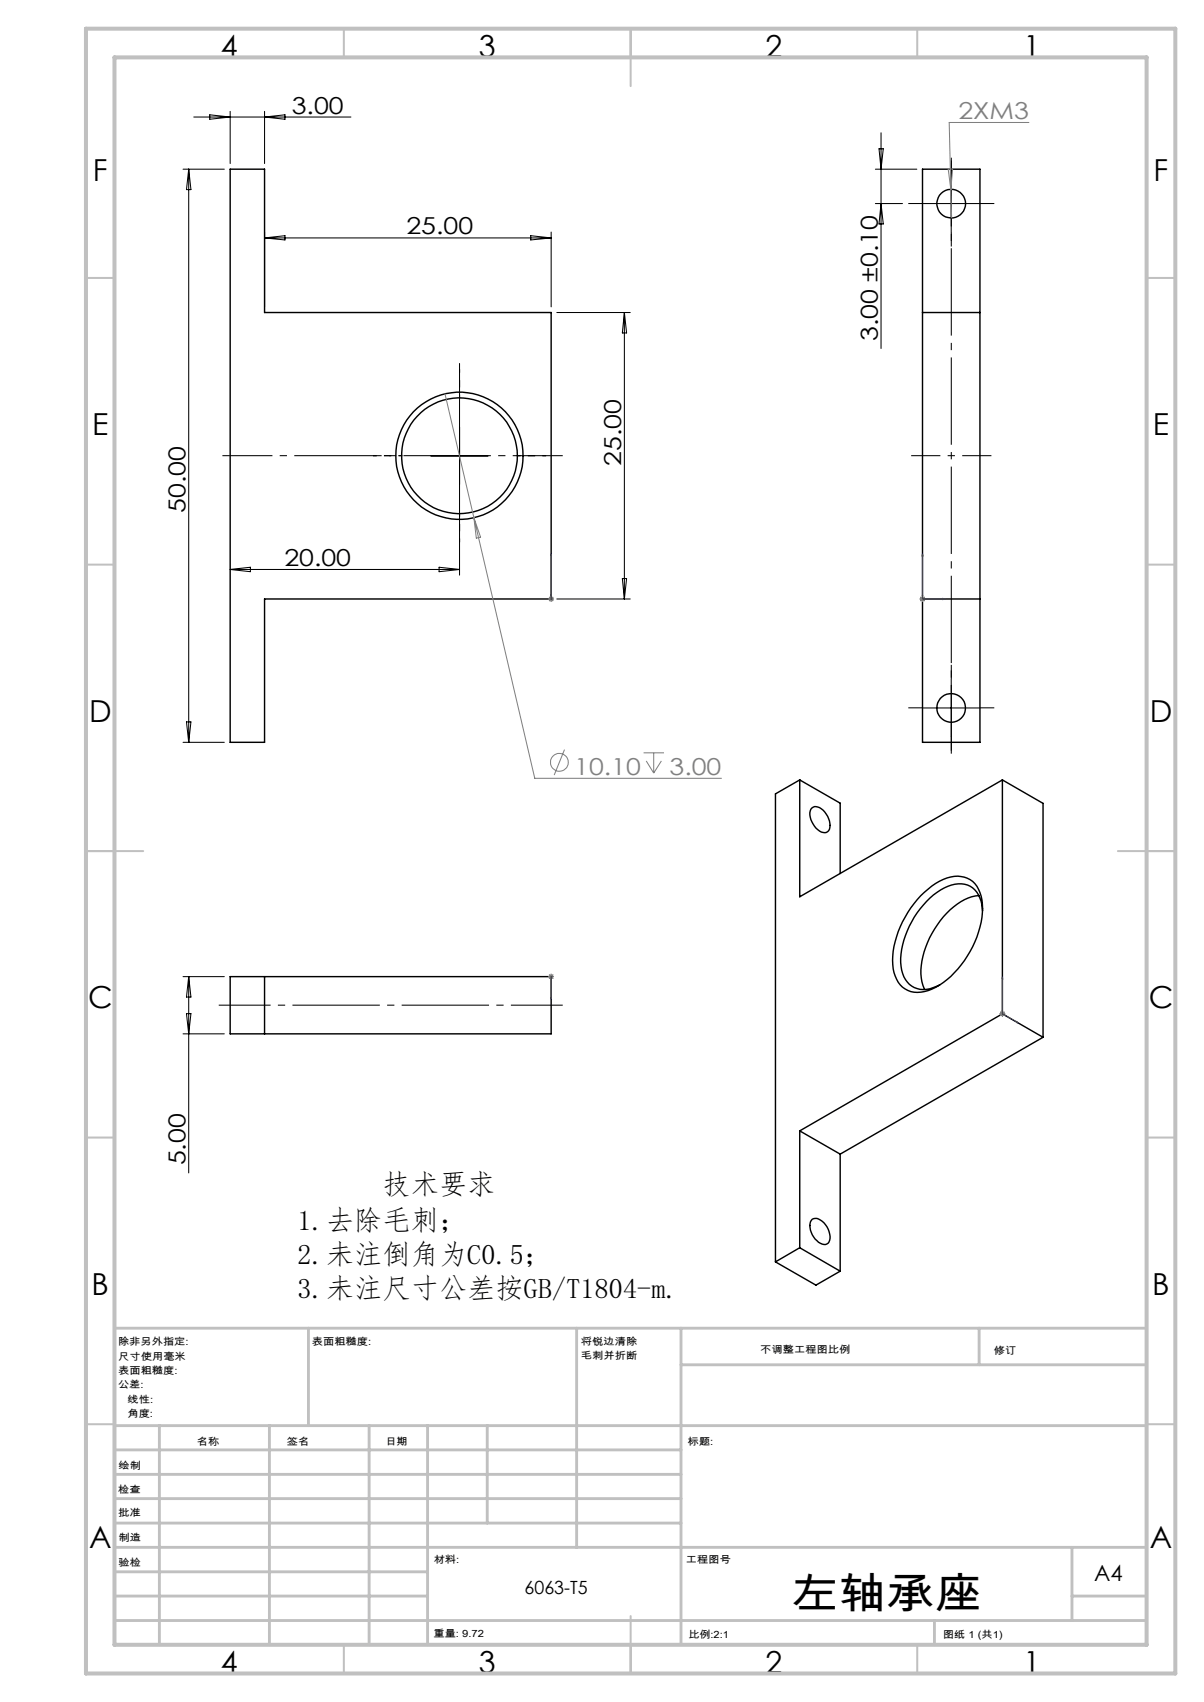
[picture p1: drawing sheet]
<svg xmlns="http://www.w3.org/2000/svg" width="210mm" height="297mm" viewBox="0 0 210 297" stroke-linecap="round" stroke-linejoin="round" font-family="sans-serif">
<g fill="none" stroke="#000" stroke-width=".25">
<path d="M40.1 29.5h6v25h50v50h-50v25h-6zM160.9 29.5h10v100h-10zM160.9 54.5h10M160.9 104.5h10M139.5 136.1v20.4l35.3-20.4M139.5 136.1l-4.2 2.4v81.7M139.5 136.1l7 4.1v12.2M174.8 136.1v40.8M174.8 136.1l7.1 4.1v40.8M141.6 141a1.66 1.66 0 0 1 2.3 .7 3.1 3.1 0 0 1 .6 3.3 1.48 1.48 0 0 1-2.2-.5 3.3 3.3 0 0 1-.9-3.3zM160.6 156.3a10.6 10.6 0 0 1 5.8-3.4 4.2 4.2 0 0 1 4.7 3.5 14.2 14.2 0 0 1-2.4 10.5 13.3 13.3 0 0 1-7.5 6.1 4.2 4.2 0 0 1-5.3-3.3 14.3 14.3 0 0 1 2.4-10.5zM170.7 156.3a9.9 9.9 0 0 0-6.7 4.4 15 15 0 0 0-3.3 10l.6 1.9"/>
<path d="M171.4 158.9a4.7 4.7 0 0 0-2.6-4.5 5.8 5.8 0 0 0-5.4 1.3 16 16 0 0 0-6.3 12.2 4.5 4.5 0 0 0 3.4 4.7 5.6 5.6 0 0 0 3.4-.7M40.1 170.4h56v10h-56zM46.1 170.4v10M174.8 176.9l-35.3 20.4M174.8 176.9l7.1 4.1M139.5 197.3v20.4M139.5 197.3l7 4.1M181.9 181l-35.4 20.4M139.5 217.7l-4.2 2.5M139.5 217.7l7 4.1M141.7 212.8a1.91 1.91 0 0 1 2.3 .9 2.96 2.96 0 0 1 .5 3.2 1.38 1.38 0 0 1-2-.4 3.1 3.1 0 0 1-1-3.5zM146.5 201.4v20.4"/>
<path d="M135.3 220.2l7 4.1 4.2-2.5"/>
<circle cx="165.9" cy="35.5" r="2.51"/>
<circle cx="80.1" cy="79.6" r="11.1"/>
<circle cx="80.1" cy="79.5" r="10.1"/>
<circle cx="165.9" cy="123.5" r="2.5"/>
</g>
<g fill="none" stroke="#808080" stroke-width=".18">
<path d="M165.4 29.5h.8l-.4 3.6zM165.8 33.1l.2 4.9M179.5 21.4h-13.9l.2 11.7M77.6 68.7l5.1 21.6M82.7 90.3l10.6 45.5h32.5M82.7 90.3l1.1 3.4-.7 .2zM95.6 104.5h1M95.8 104.2l.7 .7M96.1 104v1M96.5 104.2l-.7 .7M160.4 104.5h1M160.5 104.2l.8 .7"/>
<path d="M160.9 104v1M161.3 104.2l-.8 .7M98.5 130.8l-1.8 4.5M112.3 131.4h3.5M112.7 132.8l1.3 2.1M114 131.4v3.5M115.4 132.8l-1.4 2.1M95.6 170.4h1M95.8 170.1l.7 .7M96.1 169.9v1M96.5 170.1l-.7 .7M174.3 176.9h1"/>
<path d="M174.5 176.6l.7 .7M174.8 176.4v1M175.2 176.6l-.7 .7"/>
<circle cx="97.6" cy="133" r="1.55"/>
</g>
<g fill="none" stroke="#00f" stroke-width=".18">
<path d="M96.1 96.6v.4v-.4M96.1 96.6v7.9M160.9 96.6l.1 .4h-.2zM160.9 96.6v7.9h4M96.1 104.4v.2zM96.1 104.5v.1zM96.1 103.7v.2v-.2M96.1 104.5h.1M160.9 103.7v.2zM161.1 104.5h.2l-.2 .1zM164.5 104.4l.4 .1-.4 .1zM96.1 174.4v-.4v.4"/>
<path d="M96.1 170.3v.2zM96.1 170.8v-.2v.2M96.1 170.4h.1M96.1 170.4v4M174.8 170.5l.1 .3-.1-.1zM174.8 176.3l.1 .2zM174.8 176.9l2.9 1.6M174.8 170.5v6.4M174.8 176.9l.3 .2M175 176.9l.1 .2zM177.4 178.3l.3 .2h-.3z"/>
</g>
<path d="M98.2 79.5h-59.4" fill="none" stroke="#000" stroke-width=".18" stroke-dasharray="15.2 1.3 1.3 1.3" stroke-dashoffset="6.5" stroke-linecap="butt"/>
<path d="M70.2 79.5h-5.1M80.2 69.5v-5.1M90.2 79.5h5.1M80.2 89.5v5.1" fill="none" stroke="#000" stroke-width=".18" stroke-dasharray="15.2 1.3 1.3 1.3" stroke-dashoffset="14.6" stroke-linecap="butt"/>
<path d="M165.9 27.5v104" fill="none" stroke="#000" stroke-width=".18" stroke-dasharray="15.2 1.3 1.3 1.3" stroke-dashoffset="3.2" stroke-linecap="butt"/>
<path d="M172.9 79.5h-14" fill="none" stroke="#000" stroke-width=".18" stroke-dasharray="15.2 1.3 1.3 1.3" stroke-dashoffset="10.1" stroke-linecap="butt"/>
<path d="M160.9 35.5h-2.5M165.9 30.5v-2.5M170.9 35.5h2.5M165.9 40.5v2.5M165.9 118.5v-2.5M160.9 123.5h-2.5M165.9 128.5v2.5M170.9 123.5h2.5" fill="none" stroke="#000" stroke-width=".18" stroke-dasharray="15.2 1.3 1.3 1.3" stroke-linecap="butt"/>
<path d="M98.2 175.4h-60" fill="none" stroke="#000" stroke-width=".18" stroke-dasharray="15.2 1.3 1.3 1.3" stroke-dashoffset="6.2" stroke-linecap="butt"/>
<g fill="none" stroke="#c0c0c0" stroke-width=".35">
<path d="M60 5v5M110 5v10M160 5v5M15 48.5h5M200 48.5h5M15 98.5h5M200 98.5h5M15 148.5h10M195 148.5h10M15 198.5h5M200 198.5h5M15 248.5h5"/>
<path d="M200 248.5h5M60 287v5M110 282v10M160 287v5"/>
</g>
<g fill="none" stroke="#c0c0c0" stroke-width=".5">
<path d="M53.8 231.8v17M100.6 231.8v38.2M118.8 231.8v55.2M118.8 238.2h81.2M170.8 231.8v6.4M200 231.8h-180v55.2M20 248.8h180M20 257.3h98.8M20 253h98.8M27.8 248.8v38.2M47 248.8v38.2M64.4 248.8v38.2"/>
<path d="M74.6 248.8v38.2M85 248.8v17M20 265.8h98.8M20 261.5h98.8M20 278.5h54.6M20 274.3h54.6M20 270h180M187 278.5h13M187 270v12.8M20 282.8h180M163 282.8v4.2"/>
</g>
<path d="M15 5h190v287h-190zM20 10h180v277h-180z" fill="none" stroke="#c0c0c0" stroke-width=".7"/>
<g fill="none" stroke="#000" stroke-width=".18">
<path d="M40.1 19.4v9.1M46.1 19.4v9.1M31.9 29.5h7.2M32.9 29.5v100M32.9 29.5l.4 3.6h-.8zM33.8 20.4h27.4M36.6 20l3.5 .4-3.5 .4zM46.1 20.4l3.6-.4v.8zM152.7 35.5h4.7M152.7 29.5h7.2M153.3 26h.8l-.4 3.5zM153.7 23.2v37.6"/>
<path d="M153.7 35.5l.4 3.6h-.8zM160.9 35.5h10M165.9 30.5v10M46.1 40.5v13M46.1 41.5l3.6-.4v.8zM46.1 41.5h50M92.6 41.1l3.5 .4-3.5 .4zM96.1 40.5v13M97.1 54.5h12.8M108.9 54.5v50M108.9 54.5l.4 3.6h-.8zM75.1 79.5h10"/>
<path d="M80.2 63.4v37M40.1 99.4h40.1M40.1 99.4l3.6-.4v.8zM76.6 99l3.6 .4-3.6 .4zM97.1 104.5h12.8M108.5 101h.8l-.4 3.5zM165.9 118.5v10M31.9 129.5h7.2M32.5 126h.8l-.4 3.5zM160.9 123.5h10M31.9 170.4h7.2M32.5 176.9h.8l-.4 3.5z"/>
<path d="M32.9 170.4v34.3M32.9 170.4l.4 3.6h-.8zM31.9 180.4h7.2"/>
</g>
<g fill="#00f">
<path d="M96.1 104.4v.2zM96.1 96.6v.4z"/>
<path d="M96.1 104.5v.1zM96.1 103.7v.2zM164.5 104.4l.4 .1-.4 .1zM160.9 96.6l.1 .4h-.2zM161.1 104.5h.2l-.2 .1zM160.9 103.7v.2zM96.1 174v.4zM96.1 170.3v.2z"/>
<path d="M96.1 170.6v.2zM177.4 178.3l.3 .2h-.3zM174.8 170.5l.1 .3-.1-.1zM175 176.9l.1 .2zM174.8 176.3l.1 .2z"/>
</g>
<text font-size="7.4" x="137.9" y="280.5">左轴承座</text>
<g font-size="5.3">
<text x="38.5" y="9.9">4</text>
<text x="83.5" y="9.9">3</text>
<text x="133.5" y="9.9">2</text>
<text x="178.5" y="9.9">1</text>
<text x="16.2" y="31.7">F</text>
<text x="201.2" y="31.7">F</text>
<text x="16.1" y="75.9">E</text>
<text x="201.1" y="75.9">E</text>
<text x="15.5" y="125.9">D</text>
<text x="200.5" y="125.9">D</text>
<text x="15.4" y="175.9">C</text>
<text x="200.4" y="175.9">C</text>
<text x="16" y="225.9">B</text>
<text x="201" y="225.9">B</text>
<text x="15.5" y="270.2">A</text>
<text x="200.5" y="270.2">A</text>
<text x="38.5" y="291.9">4</text>
<text x="83.5" y="291.9">3</text>
<text x="133.5" y="291.9">2</text>
<text x="178.5" y="291.9">1</text>
</g>
<g font-size="4.9">
<text x="66.7" y="208.3">技术要求</text>
<text x="51.9" y="214.6">1.去除毛刺；</text>
<text x="51.9" y="220.5">2.未注倒角为C0.5；</text>
<text x="51.9" y="226.4">3.未注尺寸公差按GB/T1804-m.</text>
</g>
<g font-size="4.1">
<text x="50.9" y="19.8">3.00</text>
<text x="70.9" y="40.9">25.00</text>
<text x="153.1" y="59.5" transform="rotate(-90 153.1 59.5)">3.00 ±0.10</text>
<text x="108.4" y="81.2" transform="rotate(-90 108.4 81.2)">25.00</text>
<text x="32.4" y="89.5" transform="rotate(-90 32.4 89.5)">50.00</text>
<text x="49.6" y="98.8">20.00</text>
<text x="32.4" y="203.4" transform="rotate(-90 32.4 203.4)">5.00</text>
</g>
<g font-size="4.1" fill="#808080">
<text x="167.2" y="20.8">2XM3</text>
<text x="100.1" y="135.2">10.10</text>
<text x="116.8" y="135.2">3.00</text>
</g>
<text font-size="3.9" x="190.9" y="275.8">A4</text>
<text font-size="3.2" x="91.5" y="278.1">6063-T5</text>
<g font-size="1.7">
<text x="20.6" y="234.8">除非另外指定:</text>
<text x="20.6" y="237.3">尺寸使用毫米</text>
<text x="20.6" y="239.8">表面粗糙度:</text>
<text x="54.4" y="234.8">表面粗糙度:</text>
<text x="101.3" y="234.7">将锐边清除</text>
<text x="101.3" y="237.2">毛刺并折断</text>
<text x="132.6" y="236.2">不调整工程图比例</text>
<text x="173.3" y="236.4">修订</text>
<text x="20.6" y="242.3">公差:</text>
<text x="22.2" y="244.8">线性:</text>
<text x="22.2" y="247.3">角度:</text>
<text x="20.7" y="256.3">绘制</text>
<text x="34.3" y="252.2">名称</text>
<text x="50" y="252.1">签名</text>
<text x="67.2" y="252.1">日期</text>
<text x="120" y="252.1">标题:</text>
<text x="20.6" y="260.5">检查</text>
<text x="20.6" y="264.5">批准</text>
<text x="20.7" y="269">制造</text>
<text x="20.7" y="273.3">验检</text>
<text x="75.6" y="272.7">材料:</text>
<text x="119.6" y="272.7">工程图号</text>
<text x="75.6" y="285.7">重量: 9.72</text>
<text x="120.1" y="285.8">比例:2:1</text>
<text x="164.5" y="285.8">图纸 1 (共1)</text>
</g>
</svg>
